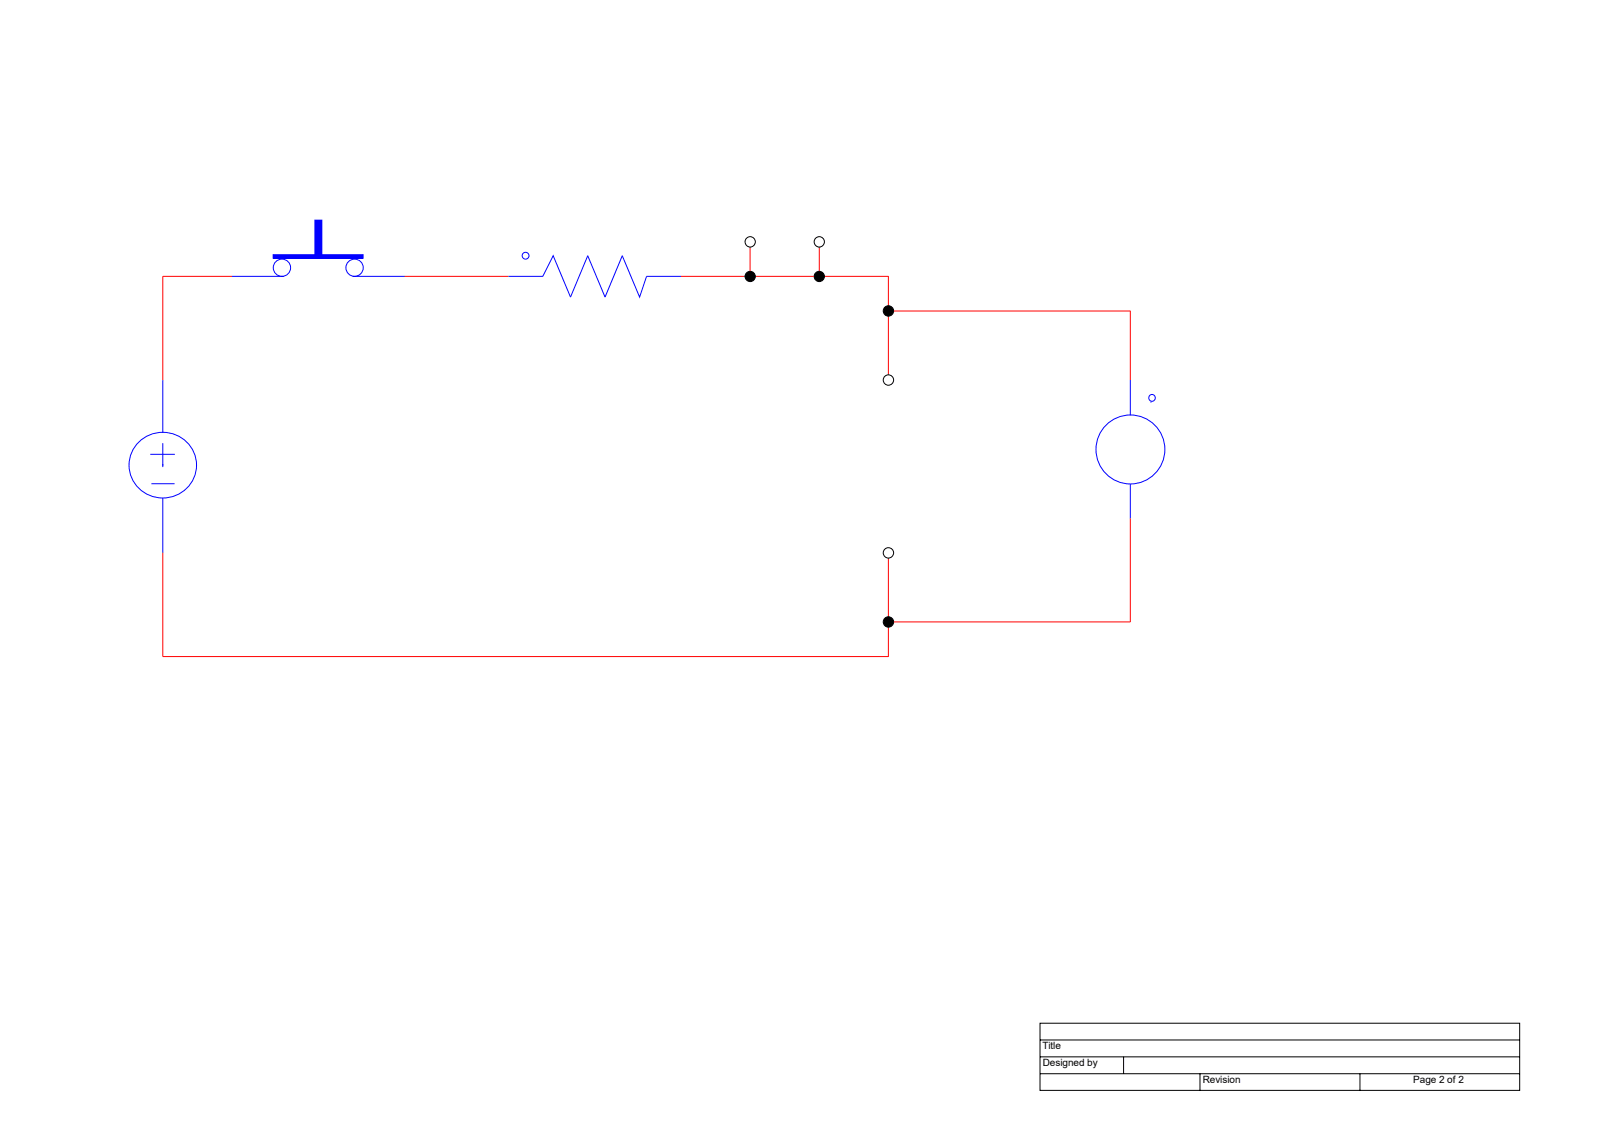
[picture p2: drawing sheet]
<svg xmlns="http://www.w3.org/2000/svg" width="297mm" height="210mm" viewBox="0 0 297 210" stroke-linecap="round" stroke-linejoin="round" font-family="sans-serif">
<path d="M193.1 190h89v12.4h-89zM193.1 193.1h89M193.1 196.2h89M193.1 199.3h89M208.6 196.2v3.1M222.8 199.3v3.2M252.5 199.3v3.2" fill="none" stroke="#000" stroke-width=".19"/>
<g fill="none" stroke="#00f" stroke-width=".19">
<path d="M43 51.3h9.7M65.5 51.3h9.6M94.4 51.3h6.4M100.8 51.3l1.9-3.8 3.2 7.7 3.2-7.7 3.2 7.7 3.2-7.7 3.2 7.7 1.3-3.9h6.4M30.2 70.6v9.8M209.8 70.5v6.6M213.7 74.6h.1M25.8 82a6.2 6.2 0 0 1 8.7-.1 6.2 6.2 0 0 1 .1 8.8 6.2 6.2 0 0 1-8.7 .1 6.2 6.2 0 0 1-.1-8.8zM27.9 84.3h4.6M28.1 89.8h4.3M30.2 82.3v4.4M30.2 92.5v10.2"/>
<path d="M209.8 89.9v6.4"/>
<circle cx="97.6" cy="47.5" r=".64"/>
<circle cx="213.9" cy="73.9" r=".62"/>
<circle cx="209.9" cy="83.4" r="6.4"/>
</g>
<path d="M164.9 57.7h44.9M164.9 51.3v19.3M209.8 57.7v12.9M209.8 96.2v19.3h-44.9M164.9 102.6v12.9" fill="none" stroke="#f00" stroke-width=".19"/>
<path d="M50.7 47.3h16.7v.6h-16.7z" fill="#00f"/>
<path d="M50.7 47.3h16.7v.6h-16.7z" fill="none" stroke="#00f" stroke-width=".19"/>
<path d="M58.5 40.9h1.3v6.4h-1.3z" fill="#00f"/>
<g fill="none" stroke="#00f" stroke-width=".19">
<path d="M58.5 40.9h1.3v6.4h-1.3z"/>
<circle cx="52.3" cy="49.7" r="1.6"/>
<circle cx="65.8" cy="49.7" r="1.6"/>
</g>
<path d="M43.1 51.3h-12.9v19.3M75.1 51.3h19.3M126.4 51.3h38.6M139.3 44.9v6.4M152.1 44.9v6.4M30.2 102.6v19.3h134.8M164.9 115.5v6.4" fill="none" stroke="#f00" stroke-width=".19"/>
<circle cx="164.9" cy="57.7" r=".96" fill="#000" stroke="#000" stroke-width=".19"/>
<circle cx="164.9" cy="70.6" r=".96" fill="#fff" stroke="#000" stroke-width=".19"/>
<circle cx="164.9" cy="115.5" r=".96" fill="#000" stroke="#000" stroke-width=".19"/>
<circle cx="164.9" cy="102.6" r=".96" fill="#fff" stroke="#000" stroke-width=".19"/>
<circle cx="139.3" cy="51.3" r=".95" fill="#000" stroke="#000" stroke-width=".19"/>
<circle cx="139.3" cy="44.9" r=".96" fill="#fff" stroke="#000" stroke-width=".19"/>
<circle cx="152.1" cy="51.3" r=".95" fill="#000" stroke="#000" stroke-width=".19"/>
<circle cx="152.1" cy="44.9" r=".96" fill="#fff" stroke="#000" stroke-width=".19"/>
<g font-size="1.9">
<text x="193.5" y="194.7">Title</text>
<text x="193.6" y="197.9">Designed by</text>
<text x="223.3" y="201">Revision</text>
<text x="262.4" y="201">Page 2 of 2</text>
</g>
</svg>
